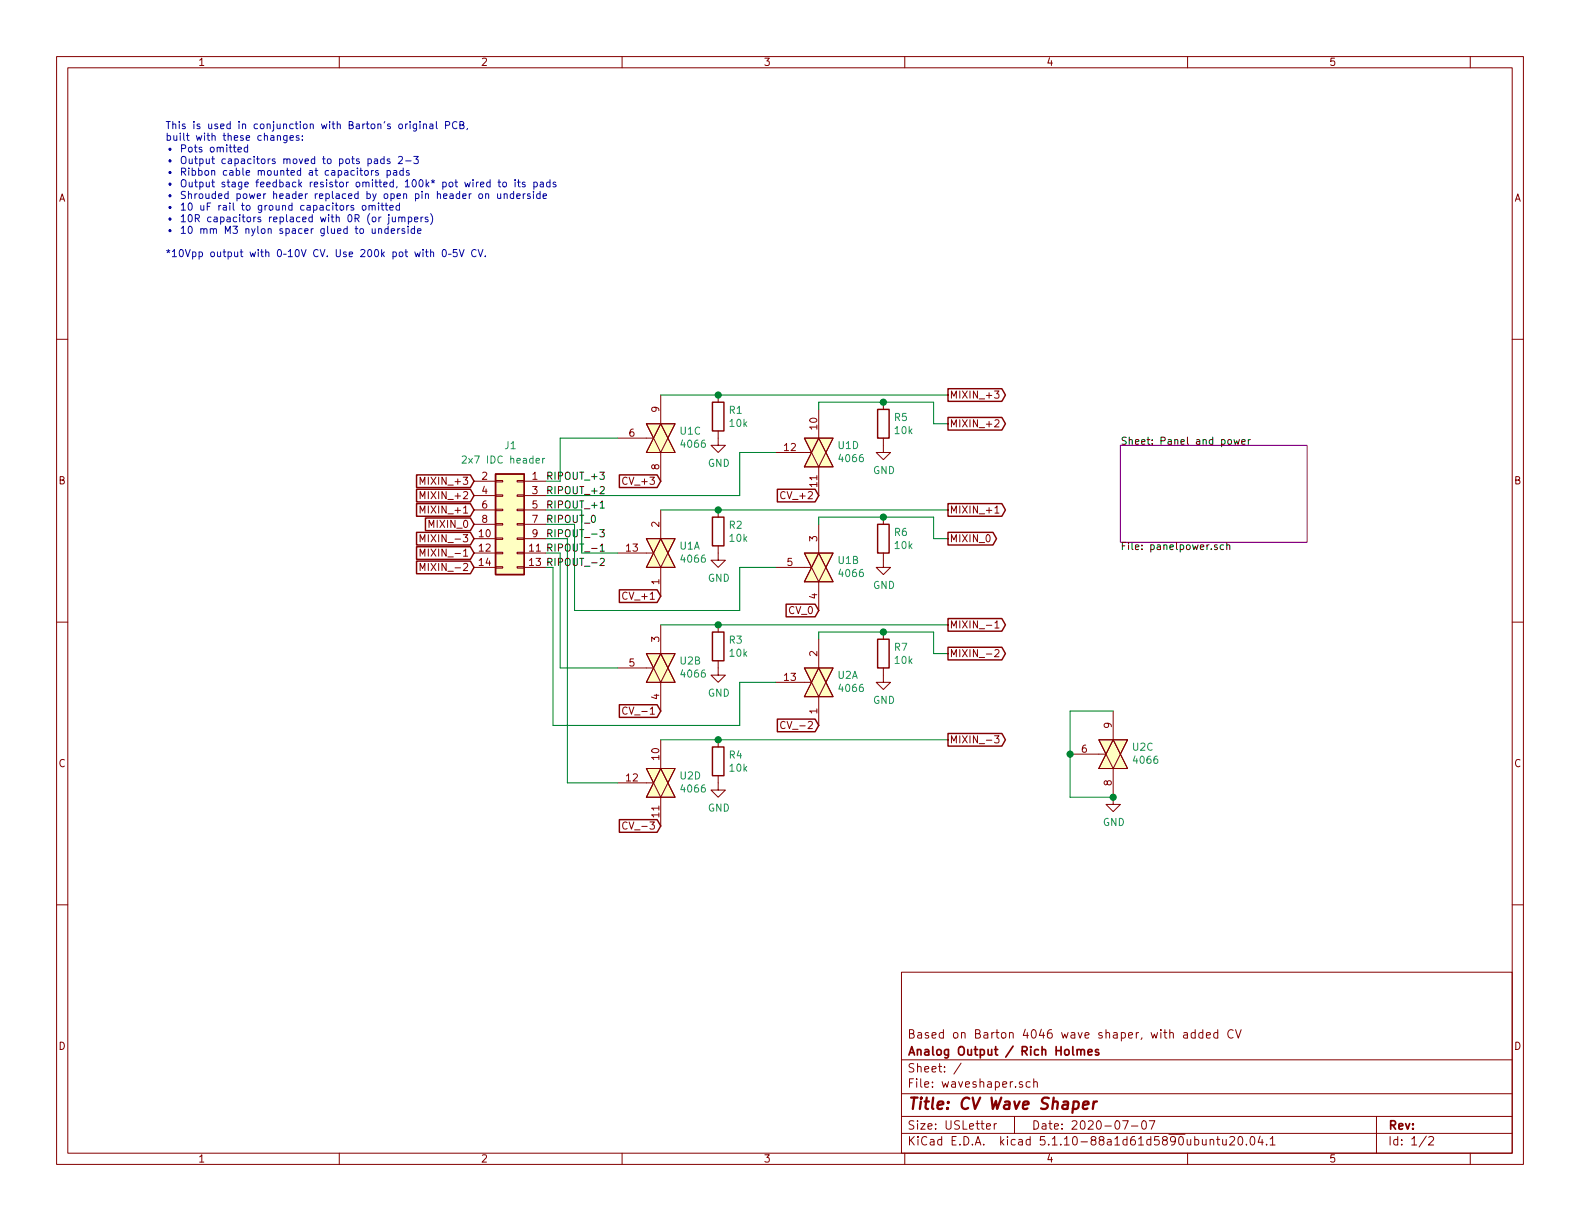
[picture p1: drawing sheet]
EESchema Schematic File Version 4
EELAYER 30 0
EELAYER END
$Descr USLetter 11000 8500
encoding utf-8
Sheet 1 2
Title "CV Wave Shaper "
Date "2020-07-07"
Rev ""
Comp "Analog Output / Rich Holmes "
Comment1 "Based on Barton 4046 wave shaper, with added CV "
Comment2 ""
Comment3 ""
Comment4 ""
$EndDescr
$Sheet
S 7800 3100 1300 675 
U 5F1DEF77
F0 "Panel and power" 50
F1 "panelpower.sch" 50
$EndSheet
$Comp
L 4xxx:4066 U1
U 1 1
P 4600 3850
F 0 "U1" V 4646 3722 50  0000 R CNN
F 1 "4066" V 4555 3722 50  0000 R CNN
F 2 "ao_tht:DIP-14_W7.62mm_Socket_LongPads" H 4600 3850 50  0001 C CNN
F 3 "http://www.ti.com/lit/ds/symlink/cd4066b.pdf" H 4600 3850 50  0001 C CNN
F 4 "Tayda" V 4600 3850 50  0001 C CNN "Vendor"
F 5 "A-555" V 4600 3850 50  0001 C CNN "SKU"
	1    4600 3850
	0    -1   -1   0   
$EndComp
$Comp
L 4xxx:4066 U2
U 2 1
P 4600 4650
F 0 "U2" V 4646 4522 50  0000 R CNN
F 1 "4066" V 4555 4522 50  0000 R CNN
F 2 "ao_tht:DIP-14_W7.62mm_Socket_LongPads" H 4600 4650 50  0001 C CNN
F 3 "http://www.ti.com/lit/ds/symlink/cd4066b.pdf" H 4600 4650 50  0001 C CNN
	2    4600 4650
	0    -1   -1   0   
$EndComp
Wire Wire Line
	4600 5150 5000 5150
Wire Wire Line
	4600 4350 5000 4350
Wire Wire Line
	4600 3550 5000 3550
Wire Wire Line
	4600 2750 5000 2750
Text GLabel 4600 5750 0    50   Input ~ 0
CV_-3
Text GLabel 4600 4950 0    50   Input ~ 0
CV_-1
Text GLabel 4600 4150 0    50   Input ~ 0
CV_+1
Text GLabel 4600 3350 0    50   Input ~ 0
CV_+3
$Comp
L 4xxx:4066 U2
U 1 1
P 5700 4750
F 0 "U2" V 5746 4622 50  0000 R CNN
F 1 "4066" V 5655 4622 50  0000 R CNN
F 2 "ao_tht:DIP-14_W7.62mm_Socket_LongPads" H 5700 4750 50  0001 C CNN
F 3 "http://www.ti.com/lit/ds/symlink/cd4066b.pdf" H 5700 4750 50  0001 C CNN
F 4 "Tayda" V 5700 4750 50  0001 C CNN "Vendor"
F 5 "A-555" V 5700 4750 50  0001 C CNN "SKU"
	1    5700 4750
	0    -1   -1   0   
$EndComp
Wire Wire Line
	5150 3150 5400 3150
Wire Wire Line
	5150 3950 5400 3950
Wire Wire Line
	5150 4750 5400 4750
Text GLabel 5700 3450 0    50   Input ~ 0
CV_+2
Text GLabel 5700 4250 0    50   Input ~ 0
CV_0
Text GLabel 5700 5050 0    50   Input ~ 0
CV_-2
Wire Wire Line
	5150 5050 5150 4750
Wire Wire Line
	5150 4250 5150 3950
Wire Wire Line
	5150 3450 5150 3150
Wire Wire Line
	5700 2800 5700 2850
Wire Wire Line
	5700 3600 5700 3650
Wire Wire Line
	5700 4400 5700 4450
Wire Wire Line
	3900 3050 4300 3050
Wire Wire Line
	3850 5050 5150 5050
Wire Wire Line
	3900 4650 4300 4650
Wire Wire Line
	3800 3650 4000 3650
Wire Wire Line
	4000 3650 4000 4250
Wire Wire Line
	4000 4250 5150 4250
Wire Wire Line
	4050 3850 4300 3850
Connection ~ 6150 4400
Wire Wire Line
	5700 4400 6150 4400
$Comp
L power:GND #PWR07
U 1 1
P 6150 4700
F 0 "#PWR07" H 6150 4450 50  0001 C CNN
F 1 "GND" H 6155 4527 50  0000 C CNN
F 2 "" H 6150 4700 50  0001 C CNN
F 3 "" H 6150 4700 50  0001 C CNN
	1    6150 4700
	1    0    0    -1  
$EndComp
$Comp
L Device:R R7
U 1 1
P 6150 4550
F 0 "R7" H 6220 4596 50  0000 L CNN
F 1 "10k" H 6220 4505 50  0000 L CNN
F 2 "ao_tht:R_Axial_DIN0207_L6.3mm_D2.5mm_P10.16mm_Horizontal" V 6080 4550 50  0001 C CNN
F 3 "~" H 6150 4550 50  0001 C CNN
	1    6150 4550
	1    0    0    -1  
$EndComp
Connection ~ 6150 3600
Wire Wire Line
	5700 3600 6150 3600
$Comp
L power:GND #PWR06
U 1 1
P 6150 3900
F 0 "#PWR06" H 6150 3650 50  0001 C CNN
F 1 "GND" H 6155 3727 50  0000 C CNN
F 2 "" H 6150 3900 50  0001 C CNN
F 3 "" H 6150 3900 50  0001 C CNN
	1    6150 3900
	1    0    0    -1  
$EndComp
$Comp
L Device:R R6
U 1 1
P 6150 3750
F 0 "R6" H 6220 3796 50  0000 L CNN
F 1 "10k" H 6220 3705 50  0000 L CNN
F 2 "ao_tht:R_Axial_DIN0207_L6.3mm_D2.5mm_P10.16mm_Horizontal" V 6080 3750 50  0001 C CNN
F 3 "~" H 6150 3750 50  0001 C CNN
	1    6150 3750
	1    0    0    -1  
$EndComp
Wire Wire Line
	5700 2800 6150 2800
$Comp
L power:GND #PWR05
U 1 1
P 6150 3100
F 0 "#PWR05" H 6150 2850 50  0001 C CNN
F 1 "GND" H 6155 2927 50  0000 C CNN
F 2 "" H 6150 3100 50  0001 C CNN
F 3 "" H 6150 3100 50  0001 C CNN
	1    6150 3100
	1    0    0    -1  
$EndComp
$Comp
L Device:R R5
U 1 1
P 6150 2950
F 0 "R5" H 6220 2996 50  0000 L CNN
F 1 "10k" H 6220 2905 50  0000 L CNN
F 2 "ao_tht:R_Axial_DIN0207_L6.3mm_D2.5mm_P10.16mm_Horizontal" V 6080 2950 50  0001 C CNN
F 3 "~" H 6150 2950 50  0001 C CNN
	1    6150 2950
	1    0    0    -1  
$EndComp
$Comp
L power:GND #PWR04
U 1 1
P 5000 5450
F 0 "#PWR04" H 5000 5200 50  0001 C CNN
F 1 "GND" H 5005 5277 50  0000 C CNN
F 2 "" H 5000 5450 50  0001 C CNN
F 3 "" H 5000 5450 50  0001 C CNN
	1    5000 5450
	1    0    0    -1  
$EndComp
$Comp
L Device:R R4
U 1 1
P 5000 5300
F 0 "R4" H 5070 5346 50  0000 L CNN
F 1 "10k" H 5070 5255 50  0000 L CNN
F 2 "ao_tht:R_Axial_DIN0207_L6.3mm_D2.5mm_P10.16mm_Horizontal" V 4930 5300 50  0001 C CNN
F 3 "~" H 5000 5300 50  0001 C CNN
	1    5000 5300
	1    0    0    -1  
$EndComp
$Comp
L power:GND #PWR03
U 1 1
P 5000 4650
F 0 "#PWR03" H 5000 4400 50  0001 C CNN
F 1 "GND" H 5005 4477 50  0000 C CNN
F 2 "" H 5000 4650 50  0001 C CNN
F 3 "" H 5000 4650 50  0001 C CNN
	1    5000 4650
	1    0    0    -1  
$EndComp
$Comp
L Device:R R3
U 1 1
P 5000 4500
F 0 "R3" H 5070 4546 50  0000 L CNN
F 1 "10k" H 5070 4455 50  0000 L CNN
F 2 "ao_tht:R_Axial_DIN0207_L6.3mm_D2.5mm_P10.16mm_Horizontal" V 4930 4500 50  0001 C CNN
F 3 "~" H 5000 4500 50  0001 C CNN
	1    5000 4500
	1    0    0    -1  
$EndComp
$Comp
L power:GND #PWR02
U 1 1
P 5000 3850
F 0 "#PWR02" H 5000 3600 50  0001 C CNN
F 1 "GND" H 5005 3677 50  0000 C CNN
F 2 "" H 5000 3850 50  0001 C CNN
F 3 "" H 5000 3850 50  0001 C CNN
	1    5000 3850
	1    0    0    -1  
$EndComp
$Comp
L Device:R R2
U 1 1
P 5000 3700
F 0 "R2" H 5070 3746 50  0000 L CNN
F 1 "10k" H 5070 3655 50  0000 L CNN
F 2 "ao_tht:R_Axial_DIN0207_L6.3mm_D2.5mm_P10.16mm_Horizontal" V 4930 3700 50  0001 C CNN
F 3 "~" H 5000 3700 50  0001 C CNN
	1    5000 3700
	1    0    0    -1  
$EndComp
$Comp
L power:GND #PWR01
U 1 1
P 5000 3050
F 0 "#PWR01" H 5000 2800 50  0001 C CNN
F 1 "GND" H 5005 2877 50  0000 C CNN
F 2 "" H 5000 3050 50  0001 C CNN
F 3 "" H 5000 3050 50  0001 C CNN
	1    5000 3050
	1    0    0    -1  
$EndComp
$Comp
L Device:R R1
U 1 1
P 5000 2900
F 0 "R1" H 5070 2946 50  0000 L CNN
F 1 "10k" H 5070 2855 50  0000 L CNN
F 2 "ao_tht:R_Axial_DIN0207_L6.3mm_D2.5mm_P10.16mm_Horizontal" V 4930 2900 50  0001 C CNN
F 3 "~" H 5000 2900 50  0001 C CNN
	1    5000 2900
	1    0    0    -1  
$EndComp
Connection ~ 5000 3550
Wire Wire Line
	6150 3600 6500 3600
Connection ~ 5000 4350
Wire Wire Line
	6150 4400 6500 4400
Connection ~ 5000 5150
Connection ~ 7450 5250
Wire Wire Line
	7450 5250 7450 5550
Wire Wire Line
	7450 4950 7450 5250
Connection ~ 7750 5550
$Comp
L power:GND #PWR08
U 1 1
P 7750 5550
AR Path="/5F5A7D51" Ref="#PWR08"  Part="1" 
AR Path="/5F1DEF77/5F5A7D51" Ref="#PWR?"  Part="1" 
F 0 "#PWR08" H 7750 5300 50  0001 C CNN
F 1 "GND" H 7755 5377 50  0000 C CNN
F 2 "" H 7750 5550 50  0001 C CNN
F 3 "" H 7750 5550 50  0001 C CNN
	1    7750 5550
	1    0    0    -1  
$EndComp
Wire Wire Line
	7450 5550 7750 5550
$Comp
L 4xxx:4066 U2
U 3 1
P 7750 5250
AR Path="/5F5A7D5C" Ref="U2"  Part="3" 
AR Path="/5F1DEF77/5F5A7D5C" Ref="U?"  Part="3" 
F 0 "U2" V 7796 5122 50  0000 R CNN
F 1 "4066" V 7705 5122 50  0000 R CNN
F 2 "ao_tht:DIP-14_W7.62mm_Socket_LongPads" H 7750 5250 50  0001 C CNN
F 3 "http://www.ti.com/lit/ds/symlink/cd4066b.pdf" H 7750 5250 50  0001 C CNN
	3    7750 5250
	0    -1   -1   0   
$EndComp
Wire Wire Line
	7750 4950 7450 4950
$Comp
L Connector_Generic:Conn_02x07_Odd_Even J1
U 1 1
P 3600 3650
F 0 "J1" H 3600 4200 50  0000 L CNN
F 1 "2x7 IDC header" H 3400 4100 50  0000 L CNN
F 2 "Connector_IDC:IDC-Header_2x07_P2.54mm_Vertical" H 3600 3650 50  0001 C CNN
F 3 "~" H 3600 3650 50  0001 C CNN
F 4 "A-3349" H 3600 3650 50  0001 C CNN "SKU"
F 5 "Tayda" H 3600 3650 50  0001 C CNN "Vendor"
	1    3600 3650
	-1   0    0    -1  
$EndComp
Wire Wire Line
	6150 2800 6500 2800
Connection ~ 6150 2800
Text GLabel 6600 2750 2    50   Output ~ 0
MIXIN_+3
Text GLabel 6600 2950 2    50   Output ~ 0
MIXIN_+2
Text GLabel 6600 3550 2    50   Output ~ 0
MIXIN_+1
Text GLabel 6600 3750 2    50   Output ~ 0
MIXIN_0
Wire Wire Line
	6500 2800 6500 2950
Wire Wire Line
	6500 2950 6600 2950
Wire Wire Line
	6500 3600 6500 3750
Wire Wire Line
	6500 3750 6600 3750
Text GLabel 6600 4350 2    50   Output ~ 0
MIXIN_-1
Text GLabel 6600 4550 2    50   Output ~ 0
MIXIN_-2
Text GLabel 6600 5150 2    50   Output ~ 0
MIXIN_-3
Wire Wire Line
	6500 4400 6500 4550
Wire Wire Line
	6500 4550 6600 4550
Text GLabel 3300 3650 0    50   Input ~ 0
MIXIN_0
Text GLabel 3300 3850 0    50   Input ~ 0
MIXIN_-1
Text GLabel 3300 3950 0    50   Input ~ 0
MIXIN_-2
Text GLabel 3300 3750 0    50   Input ~ 0
MIXIN_-3
Connection ~ 5000 2750
$Comp
L 4xxx:4066 U1
U 4 1
P 5700 3150
F 0 "U1" V 5746 3022 50  0000 R CNN
F 1 "4066" V 5655 3022 50  0000 R CNN
F 2 "ao_tht:DIP-14_W7.62mm_Socket_LongPads" H 5700 3150 50  0001 C CNN
F 3 "http://www.ti.com/lit/ds/symlink/cd4066b.pdf" H 5700 3150 50  0001 C CNN
	4    5700 3150
	0    -1   -1   0   
$EndComp
$Comp
L 4xxx:4066 U2
U 4 1
P 4600 5450
F 0 "U2" V 4646 5322 50  0000 R CNN
F 1 "4066" V 4555 5322 50  0000 R CNN
F 2 "ao_tht:DIP-14_W7.62mm_Socket_LongPads" H 4600 5450 50  0001 C CNN
F 3 "http://www.ti.com/lit/ds/symlink/cd4066b.pdf" H 4600 5450 50  0001 C CNN
	4    4600 5450
	0    -1   -1   0   
$EndComp
$Comp
L 4xxx:4066 U1
U 3 1
P 4600 3050
F 0 "U1" V 4646 2922 50  0000 R CNN
F 1 "4066" V 4555 2922 50  0000 R CNN
F 2 "ao_tht:DIP-14_W7.62mm_Socket_LongPads" H 4600 3050 50  0001 C CNN
F 3 "http://www.ti.com/lit/ds/symlink/cd4066b.pdf" H 4600 3050 50  0001 C CNN
	3    4600 3050
	0    -1   -1   0   
$EndComp
$Comp
L 4xxx:4066 U1
U 2 1
P 5700 3950
F 0 "U1" V 5746 3822 50  0000 R CNN
F 1 "4066" V 5655 3822 50  0000 R CNN
F 2 "ao_tht:DIP-14_W7.62mm_Socket_LongPads" H 5700 3950 50  0001 C CNN
F 3 "http://www.ti.com/lit/ds/symlink/cd4066b.pdf" H 5700 3950 50  0001 C CNN
	2    5700 3950
	0    -1   -1   0   
$EndComp
Wire Wire Line
	4050 3550 4050 3850
Wire Wire Line
	3800 3550 4050 3550
Wire Wire Line
	3800 3450 5150 3450
Wire Wire Line
	3900 3050 3900 3350
Wire Wire Line
	3900 3350 3800 3350
Text GLabel 3300 3550 0    50   Input ~ 0
MIXIN_+1
Text GLabel 3300 3450 0    50   Input ~ 0
MIXIN_+2
Text GLabel 3300 3350 0    50   Input ~ 0
MIXIN_+3
Wire Wire Line
	3800 3950 3850 3950
Wire Wire Line
	3850 3950 3850 5050
Wire Wire Line
	3800 3850 3900 3850
Wire Wire Line
	3900 3850 3900 4650
Wire Wire Line
	3800 3750 3950 3750
Wire Wire Line
	3950 3750 3950 5450
Wire Wire Line
	3950 5450 4300 5450
Text Label 3800 3350 0    50   ~ 0
RIPOUT_+3
Text Label 3800 3450 0    50   ~ 0
RIPOUT_+2
Text Label 3800 3550 0    50   ~ 0
RIPOUT_+1
Text Label 3800 3650 0    50   ~ 0
RIPOUT_0
Text Label 3800 3750 0    50   ~ 0
RIPOUT_-3
Text Label 3800 3850 0    50   ~ 0
RIPOUT_-1
Text Label 3800 3950 0    50   ~ 0
RIPOUT_-2
Text Notes 1150 1800 0    50   ~ 0
This is used in conjunction with Barton's original PCB,\nbuilt with these changes:\n• Pots omitted\n• Output capacitors moved to pots pads 2-3\n• Ribbon cable mounted at capacitors pads\n• Output stage feedback resistor omitted, 100k* pot wired to its pads\n• Shrouded power header replaced by open pin header on underside\n• 10 uF rail to ground capacitors omitted\n• 10R resistors replaced with 0R (or jumpers)\n• 10 mm M3 nylon spacer glued to underside\n\n*10Vpp output with 0–10V CV. Use 200k pot with 0–5V CV.
Wire Wire Line
	5000 2750 6600 2750
Wire Wire Line
	5000 3550 6600 3550
Wire Wire Line
	5000 4350 6600 4350
Wire Wire Line
	5000 5150 6600 5150
$EndSCHEMATC
